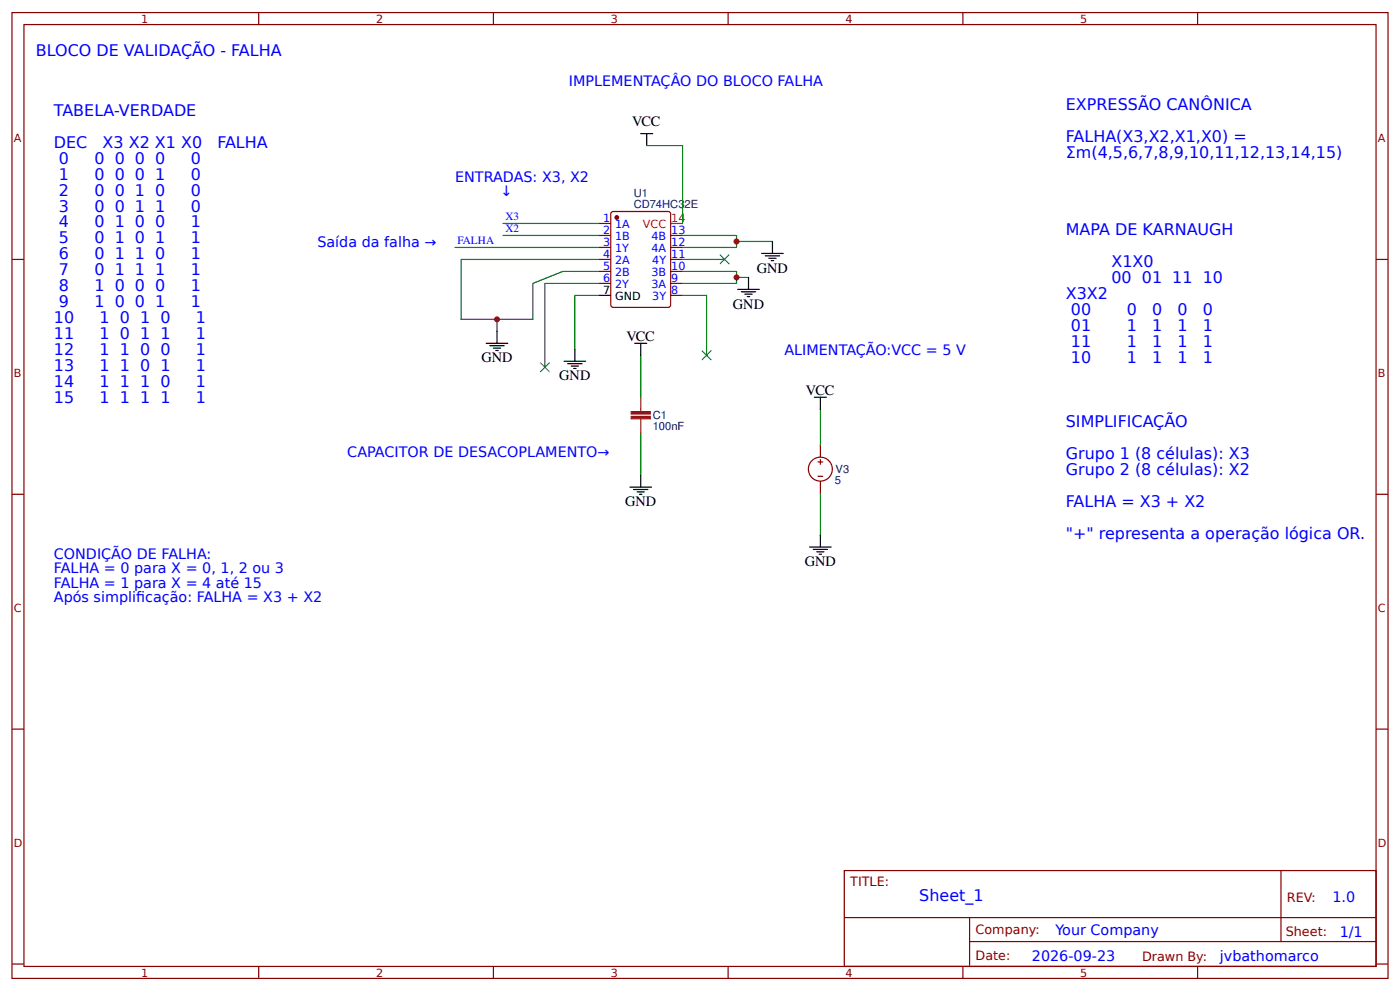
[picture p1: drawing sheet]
<svg xmlns="http://www.w3.org/2000/svg" width="309mm" height="219mm" viewBox="0 0 309 219" stroke-linecap="round" stroke-linejoin="round" font-family="sans-serif">
<g fill="none" stroke="#800" stroke-width=".26">
<path d="M2.6 2.8h304.1v213.2h-304.1zM5.3 5.4h298.7v208h-298.7zM57.1 2.8v2.6M109 2.8v2.6M160.9 2.8v2.6M212.7 2.8v2.6M264.6 2.8v2.6M2.6 57.3h2.7M132.3 57.3h2.6M132.3 49.3h2.6M132.3 52h2.6M132.3 54.6h2.6"/>
<path d="M132.3 59.9h2.6M135.2 46.8l12.4-.1 .5 .3 .1 20.3-.3 .5-12.4 .1-.5-.3-.1-20.4zM148.2 57.3h2.6M148.2 52h2.6M148.2 54.6h2.6M148.2 59.9h2.6M304 57.3h2.7M132.3 62.6h2.6M148.2 62.6h2.6M148.2 65.2h2.6M181.2 98.3v2.6M2.6 109.1h2.7"/>
<path d="M180.7 102h1.1M180.7 105.2h1.1M181.2 101.5v1M181.2 106.2v2.7M304 109.1h2.7M2.6 161h2.7M304 161h2.7M186.5 192.2h117.5v21.2h-117.5zM283 192.2v15.7M2.6 212.9h2.7M57.1 213.4v2.6M109 213.4v2.6"/>
<path d="M160.9 213.4v2.6M186.6 202.6h117.3M212.7 213.4v2.6M214.2 207.9h89.7M214.2 202.6v10.6M264.6 213.4v2.6M304 212.9h2.7"/>
<circle cx="181.2" cy="103.6" r="2.65"/>
</g>
<circle cx="136.3" cy="48" r=".4" fill="#800" stroke="#800" stroke-width=".26"/>
<g fill="none" stroke="#000" stroke-width=".26">
<path d="M141.6 29.5h2.6M142.9 29.5v2.6M168.3 56h4.7M169.1 56.5h3.1M169.9 57h1.5M170.4 57.5h.5M170.7 53.3v2.7M107.4 75.8h4.8M108.2 76.3h3.2M109 76.9h1.6M109.5 77.4h.6M109.8 73.2v2.6"/>
<path d="M124.6 79.8h4.8M127 77.1v2.7M132.3 65.2h2.6M140.2 75.8h2.7M141.6 75.8v2.6M163 63.9h4.7M163.8 64.4h3.2M164.6 65h1.6M165.1 65.5h.5M165.4 61.3v2.6M125.4 80.3h3.2M126.2 80.8h1.6"/>
<path d="M126.7 81.4h.6M179.9 87.7h2.7M181.2 87.7v2.7M139.2 107.6h4.7M140 108.1h3.1M140.8 108.6h1.5M141.3 109.1h.5M141.6 104.9v2.7M181.2 118.1v2.7M178.9 120.8h4.7M179.7 121.3h3.1M180.4 121.8h1.6"/>
<path d="M181 122.4h.5"/>
</g>
<path d="M148.2 49.3h2.6" fill="none" stroke="#f00" stroke-width=".26"/>
<g fill="none" stroke="#080" stroke-width=".26">
<path d="M142.9 32.1h7.9v17.2M100.5 54.6h31.8M111.1 49.3h21.2M111.1 52h21.2M132.3 57.3h-30.4v13.2h15.8v-7.9l6.7-2.7h7.9M150.8 59.9h11.9v2.7h-11.9M150.8 52h11.9v2.6h-11.9M150.8 57.3h9.3M162.7 53.3h8M109.8 70.5v2.7M132.3 65.2h-5.3v11.9M132.3 62.6h-11.9v18.5"/>
<path d="M141.6 78.4v9.3M150.8 65.2h5.3v13.2M162.7 61.3h2.7M141.6 95.6v9.3M181.2 90.4v7.9M181.2 108.9v9.2"/>
</g>
<g fill="#000" stroke="#3c3" stroke-width=".26">
<path d="M159 56.2l2.1 2.1zM159 58.3l2.1-2.1z"/>
<path d="M155 77.4l2.2 2.1zM155 79.5l2.2-2.1z"/>
<path d="M119.3 80l2.1 2.2zM119.3 82.2l2.1-2.2z"/>
</g>
<path d="M141.6 87.7v3.2M141.6 92.5v3.1" fill="none" stroke="#8d2323" stroke-width=".26"/>
<g fill="#8d2323" stroke="#8d2323" stroke-width=".26">
<path d="M139.4 91.9h4.3v.6h-4.3z"/>
<path d="M139.4 90.9h4.3v.5h-4.3z"/>
</g>
<g fill="#c00">
<circle cx="109.8" cy="70.5" r=".66"/>
<circle cx="162.7" cy="61.3" r=".66"/>
<circle cx="162.7" cy="53.3" r=".66"/>
</g>
<g font-size="3.5" fill="#00f">
<text x="7.9" y="12.3">BLOCO DE VALIDAÇÃO - FALHA</text>
<text x="11.9" y="25.5">TABELA-VERDADE</text>
<text x="235.5" y="24.2">EXPRESSÃO CANÔNICA</text>
<text x="11.9" y="32.6">DEC</text>
<text x="22.7" y="32.6">X3 X2 X1 X0</text>
<text x="48" y="32.6">FALHA</text>
<text x="235.5" y="31.3">FALHA(X3,X2,X1,X0) =</text>
<text x="235.5" y="34.8">Σm(4,5,6,7,8,9,10,11,12,13,14,15)</text>
<text x="13" y="36.1">0</text>
<text x="13" y="39.6">1</text>
<text x="20.9" y="36.1">0 0 0 0</text>
<text x="20.9" y="39.6">0 0 0 1</text>
<text x="42.1" y="36.1">0</text>
<text x="42.1" y="39.6">0</text>
<text x="13" y="43.2">2</text>
<text x="13" y="46.7">3</text>
<text x="20.9" y="43.2">0 0 1 0</text>
<text x="20.9" y="46.7">0 0 1 1</text>
<text x="42.1" y="43.2">0</text>
<text x="42.1" y="46.7">0</text>
<text x="13" y="50.2">4</text>
<text x="13" y="53.8">5</text>
<text x="20.9" y="50.2">0 1 0 0</text>
<text x="20.9" y="53.8">0 1 0 1</text>
<text x="42.1" y="50.2">1</text>
<text x="42.1" y="53.8">1</text>
<text x="235.5" y="52">MAPA DE KARNAUGH</text>
<text x="13" y="57.3">6</text>
<text x="20.9" y="57.3">0 1 1 0</text>
<text x="42.1" y="57.3">1</text>
<text x="245.5" y="59">X1X0</text>
<text x="13" y="60.8">7</text>
<text x="13" y="64.3">8</text>
<text x="20.9" y="60.8">0 1 1 1</text>
<text x="20.9" y="64.3">1 0 0 0</text>
<text x="42.1" y="60.8">1</text>
<text x="42.1" y="64.3">1</text>
<text x="245.5" y="62.6">00 01 11 10</text>
<text x="11.9" y="71.4">10</text>
<text x="13" y="67.9">9</text>
<text x="20.9" y="67.9">1 0 0 1</text>
<text x="22" y="71.4">1 0 1 0</text>
<text x="42.1" y="67.9">1</text>
<text x="43.3" y="71.4">1</text>
<text x="235.5" y="66.1">X3X2</text>
<text x="236.6" y="69.6">00</text>
<text x="248.9" y="69.6">0</text>
<text x="254.5" y="69.6">0</text>
<text x="260.1" y="69.6">0</text>
<text x="265.7" y="69.6">0</text>
<text x="11.9" y="74.9">11</text>
<text x="22" y="74.9">1 0 1 1</text>
<text x="43.3" y="74.9">1</text>
<text x="236.6" y="73.2">01</text>
<text x="236.6" y="76.7">11</text>
<text x="248.9" y="73.2">1</text>
<text x="248.9" y="76.7">1</text>
<text x="254.5" y="73.2">1</text>
<text x="254.5" y="76.7">1</text>
<text x="260.1" y="73.2">1</text>
<text x="260.1" y="76.7">1</text>
<text x="265.7" y="73.2">1</text>
<text x="265.7" y="76.7">1</text>
<text x="11.9" y="78.4">12</text>
<text x="11.9" y="82">13</text>
<text x="22" y="78.4">1 1 0 0</text>
<text x="22" y="82">1 1 0 1</text>
<text x="43.3" y="78.4">1</text>
<text x="43.3" y="82">1</text>
<text x="236.6" y="80.2">10</text>
<text x="248.9" y="80.2">1</text>
<text x="254.5" y="80.2">1</text>
<text x="260.1" y="80.2">1</text>
<text x="265.7" y="80.2">1</text>
<text x="11.9" y="85.5">14</text>
<text x="11.9" y="89">15</text>
<text x="22" y="85.5">1 1 1 0</text>
<text x="22" y="89">1 1 1 1</text>
<text x="43.3" y="85.5">1</text>
<text x="43.3" y="89">1</text>
<text x="235.5" y="94.3">SIMPLIFICAÇÃO</text>
<text x="235.5" y="101.4">Grupo 1 (8 células): X3</text>
<text x="235.5" y="104.9">Grupo 2 (8 células): X2</text>
<text x="235.5" y="112">FALHA = X3 + X2</text>
<text x="235.5" y="119">&quot;+&quot; representa a operação lógica OR.</text>
<text x="203.1" y="199">Sheet_1</text>
</g>
<g font-size="3.2" fill="#00f">
<text x="125.7" y="18.9">IMPLEMENTAÇÂO DO BLOCO FALHA</text>
<text x="100.5" y="40.1">ENTRADAS: X3, X2</text>
<text x="110.6" y="43.3">↓</text>
<text x="70.1" y="54.6">Saída da falha →</text>
<text x="173.3" y="78.4">ALIMENTAÇÃO:VCC = 5 V</text>
<text x="76.7" y="100.9">CAPACITOR DE DESACOPLAMENTO→</text>
<text x="11.9" y="123.4">CONDIÇÃO DE FALHA:</text>
<text x="11.9" y="126.6">FALHA = 0 para X = 0, 1, 2 ou 3</text>
<text x="11.9" y="129.8">FALHA = 1 para X = 4 até 15</text>
<text x="11.9" y="133">Após simplifcação: FALHA = X3 + X2</text>
<text x="30.1" y="133">i</text>
<text x="294.4" y="199.2">1.0</text>
<text x="233.2" y="206.3">Your Company</text>
<text x="296" y="206.9">1/1</text>
<text x="228" y="212.2">2026-09-23</text>
<text x="269.5" y="212.1">jvbathomarco</text>
</g>
<g font-size="3.2">
<text x="139.6" y="27.9">VCC</text>
<text x="167.2" y="60.2">GND</text>
<text x="161.9" y="68.1">GND</text>
<text x="138.4" y="75.3">VCC</text>
<text x="106.4" y="80">GND</text>
<text x="123.6" y="84">GND</text>
<text x="178.1" y="87.2">VCC</text>
<text x="138.1" y="111.8">GND</text>
<text x="177.8" y="125">GND</text>
</g>
<g font-size="2.8" fill="#800">
<text x="187.9" y="195.7">TITLE:</text>
<text x="284.3" y="199.2">REV:</text>
<text x="215.5" y="206.3">Company:</text>
<text x="284.1" y="206.8">Sheet:</text>
<text x="215.5" y="212.1">Date:</text>
<text x="252.3" y="212.1">Drawn By:</text>
</g>
<g font-size="2.5" fill="#800">
<text x="31.2" y="5">1</text>
<text x="83.1" y="5">2</text>
<text x="134.9" y="5">3</text>
<text x="186.8" y="5">4</text>
<text x="238.7" y="5">5</text>
<text x="3" y="31.4">A</text>
<text x="304.4" y="31.4">A</text>
<text x="3" y="83.2">B</text>
<text x="304.4" y="83.2">B</text>
<text x="3" y="135.1">C</text>
<text x="304.4" y="135.1">C</text>
<text x="3" y="186.9">D</text>
<text x="304.4" y="186.9">D</text>
<text x="31.2" y="215.6">1</text>
<text x="83.1" y="215.6">2</text>
<text x="134.9" y="215.6">3</text>
<text x="186.8" y="215.6">4</text>
<text x="238.7" y="215.6">5</text>
</g>
<g font-size="2.5" fill="#000080">
<text x="140" y="45.8">CD74HC32E</text>
<text x="140" y="43.4">U1</text>
<text x="144.2" y="94.9">100nF</text>
<text x="144.2" y="92.5">C1</text>
<text x="184.4" y="106.9">5</text>
<text x="184.6" y="104.4">V3</text>
</g>
<g font-size="2.5" fill="#00f">
<text x="101.1" y="54">FALHA</text>
<text x="111.7" y="48.7">X3</text>
<text x="111.7" y="51.3">X2</text>
<text x="133.2" y="49.1">1</text>
<text x="133.2" y="51.7">2</text>
<text x="135.9" y="50.4">1A</text>
<text x="135.9" y="53">1B</text>
<text x="143.9" y="53">4B</text>
<text x="148.3" y="51.7">13</text>
<text x="133.2" y="54.4">3</text>
<text x="133.2" y="57">4</text>
<text x="133.2" y="59.7">5</text>
<text x="135.9" y="55.7">1Y</text>
<text x="135.9" y="58.3">2A</text>
<text x="143.9" y="55.7">4A</text>
<text x="144.1" y="58.3">4Y</text>
<text x="148.3" y="59.7">10</text>
<text x="148.3" y="57">11</text>
<text x="148.3" y="54.4">12</text>
<text x="133.2" y="62.3">6</text>
<text x="135.9" y="61">2B</text>
<text x="135.9" y="63.6">2Y</text>
<text x="143.9" y="61">3B</text>
<text x="143.9" y="63.6">3A</text>
<text x="148.3" y="65">8</text>
<text x="148.3" y="62.3">9</text>
<text x="144.1" y="66.3">3Y</text>
</g>
<g font-size="2.5" fill="#f00">
<text x="142" y="50.4">VCC</text>
<text x="148.3" y="49.1">14</text>
</g>
<g font-size="2.5">
<text x="133.2" y="65">7</text>
<text x="135.9" y="66.3">GND</text>
</g>
</svg>
